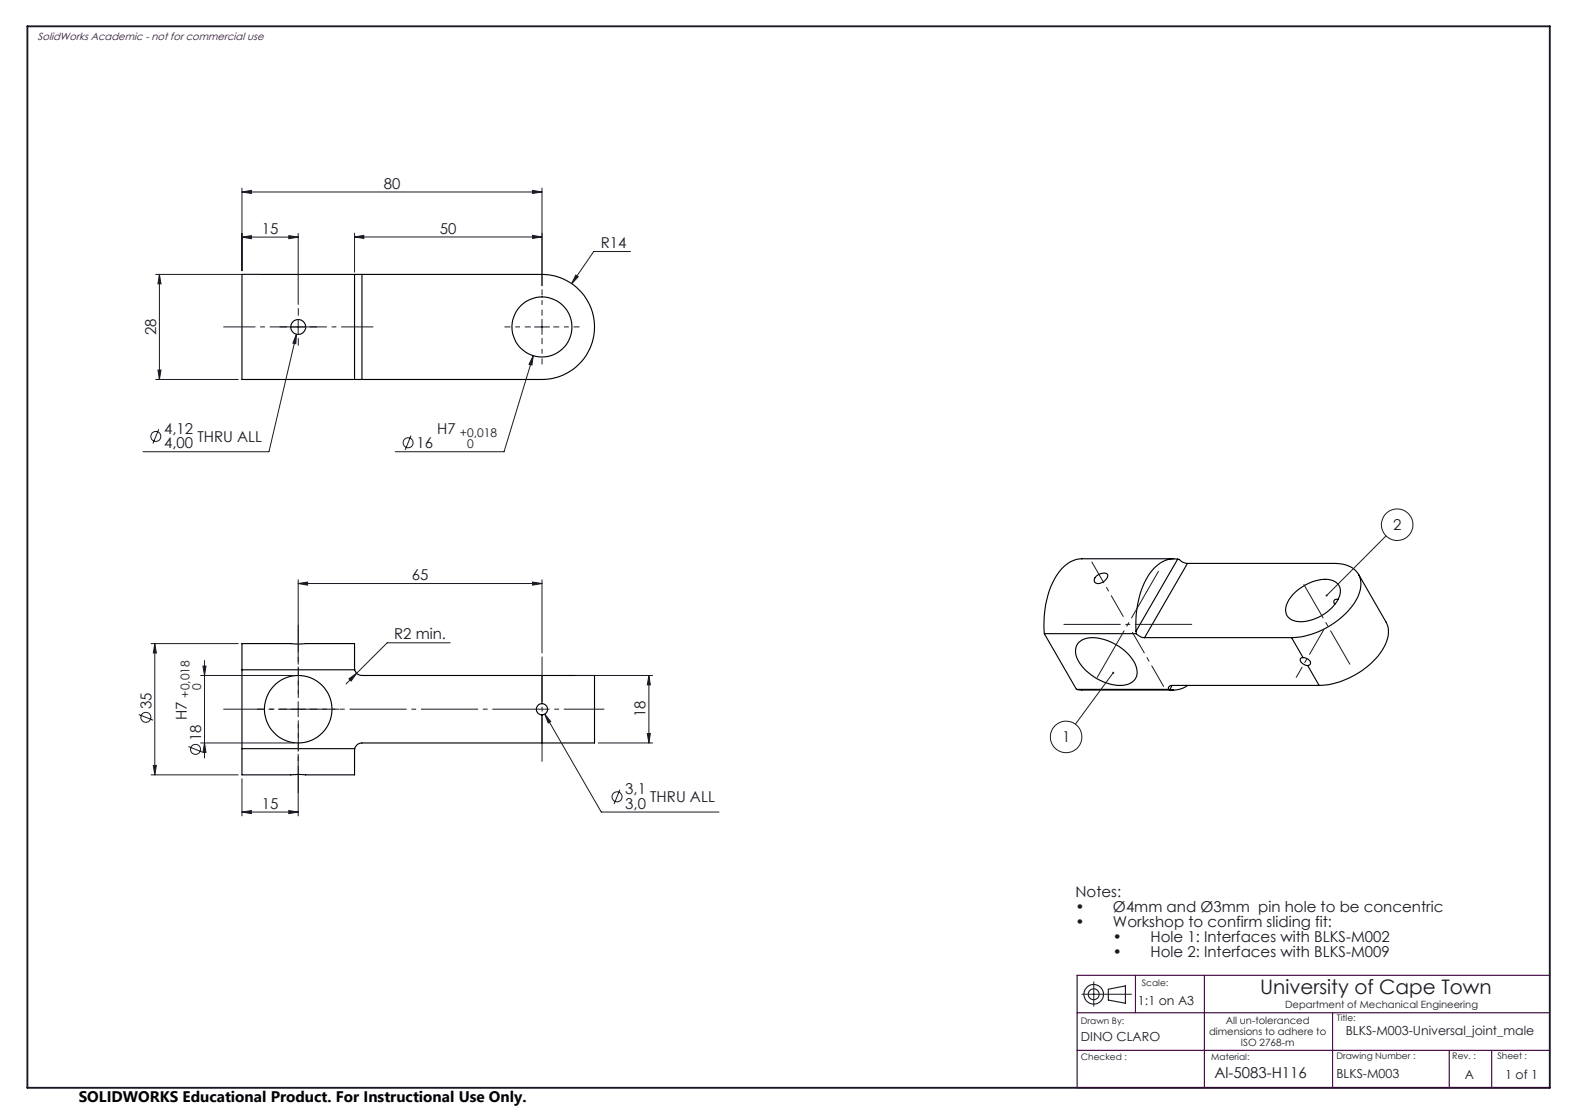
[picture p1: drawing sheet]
<svg xmlns="http://www.w3.org/2000/svg" width="420mm" height="297mm" viewBox="0 0 420 297" stroke-linecap="round" stroke-linejoin="round" font-family="sans-serif">
<g fill="none" stroke="#000" stroke-width=".3">
<path d="M94.6 73.2v28M94.6 73.2h-30.1v28h30.1M94.6 73.2h1.9M96.5 73.2h48a14 14 0 0 1 14 14 14 14 0 0 1-14 14h-48M96.5 73.2v28M94.6 101.2h1.9M292.3 153.6a2.46 2.46 0 0 1 3-.5 2.37 2.37 0 0 1-3.3 2.2 1.24 1.24 0 0 1 .3-1.7zM313 149h-24.5a8.8 8.8 0 0 0-7.4 5.5 26.2 26.2 0 0 0-2.6 14.4M314 149.1a7.7 7.7 0 0 0-7.4 3.8 25.3 25.3 0 0 0-3.7 15.4M314 149.1l.5 .1a3 3 0 0 0 2.2 1M314 149.1l-11.1 19.2M316.7 150.2h39.1a6.5 6.5 0 0 1 6.9 4 9.7 9.7 0 0 1-3.2 8.7 22.1 22.1 0 0 1-15.1 7.1"/>
<path d="M316.7 150.2l-11.5 19.8M345 158.3a11.4 11.4 0 0 1 10.1-3.6 3.1 3.1 0 0 1 1.9 4.6 11.8 11.8 0 0 1-11.3 6.4 3.1 3.1 0 0 1-2.5-4.8l.5-1.1zM356.8 159.8h-.1a.78 .78 0 0 0-.9 .3 .78 .78 0 0 0 .2 1M362.3 153.1l7.3 12.7a7.3 7.3 0 0 1-1.1 7.7 22 22 0 0 1-16.7 9.2M64.5 178.6v-7h30l.1 7M64.5 178.6h30.1M64.5 178.6v21M94.6 178.6a1.99 1.99 0 0 0 1.9 1.5h48M278.5 168.9l8.6 14.9M278.5 168.9h24.5M287.7 171.2a7.2 7.2 0 0 1 7.2-.6 12.9 12.9 0 0 1 8.1 7.2 3.6 3.6 0 0 1-3.7 4.9 13.4 13.4 0 0 1-12.3-7.7 3.7 3.7 0 0 1 .7-3.8zM302.9 168.3l.1 .6"/>
<path d="M303 168.9a3 3 0 0 0 2.2 1.1M305.2 170h39.2M344.4 170l3.1 5.3M347.5 175.3a1.96 1.96 0 0 1 2 1.5l-.3 .5-.5 .1M347.5 175.3a.69 .69 0 0 0-.8 .5 .69 .69 0 0 0 .3 .8l.8 .6 .9 .2M348.7 177.4l3.1 5.3M64.5 199.6v7h30l.1-7M64.5 199.6h30.1M144.5 198.1h-48a1.99 1.99 0 0 0-1.9 1.5M144.5 187.6a1.5 1.5 0 0 0-1.5 1.5 1.5 1.5 0 0 0 1.5 1.5M144.5 187.6a1.5 1.5 0 0 1 1.5 1.5 1.5 1.5 0 0 1-1.5 1.5M144.5 180.1h14v18h-14"/>
<path d="M144.5 180.1v7.5M144.5 190.6v7.5M287.1 183.8l1.3 .2h24.6M287.1 183.8h24.5M311.6 183.8l.3 .1M312.6 182.7a.84 .84 0 0 0-1 1.1M312.6 182.7h39.2M312.6 182.7l-.7 1.2M316.7 182.7a6.5 6.5 0 0 1-4.8 1.2"/>
<circle cx="79.5" cy="87.2" r="1.99"/>
<circle cx="144.5" cy="87.2" r="8"/>
<circle cx="79.5" cy="189.1" r="9"/>
</g>
<g fill="none" stroke="#191924" stroke-width=".27">
<path d="M64.5 51.2l2.5-.4v.8zM64.5 50.2v22M64.5 51.2h80M142 50.8l2.5 .4-2.5 .4zM144.5 50.2v26M41.5 73.2h28M42.5 73.2l.4 2.5h-.8zM42.5 73.2v28M64.5 63.2l2.5-.4v.8zM64.5 63.2h15M77 62.8l2.5 .4-2.5 .4zM79.5 62.2v19"/>
<path d="M94.5 63.2l2.5-.4v.8zM94.5 62.2v10.4M94.5 63.2h50M142 62.8l2.5 .4-2.5 .4zM153.5 73.3l.7 .5-1.8 1.8zM168.1 67.1h-9.8l-5.9 8.5M42.1 98.7h.8l-.4 2.5zM77.5 87.2h4M79.1 89.1l-.2 2.5-.8-.1zM79.1 89.1l-7.4 31.3h-33.6M79.5 85.2v4M142.2 94.8l-.3 2.5-.8-.2z"/>
<path d="M142.2 94.8l-7.8 25.6h-29M142.5 87.2h4M144.5 85.2v4M41.5 101.2h22M42.3 114.4l-1.5 3.8M109.6 116.1l-1.5 3.8M79.5 155.6l2.5-.4v.8zM79.5 154.6v22.5M79.5 155.6h65M142 155.2l2.5 .4-2.5 .4zM144.5 154.6v19.5M369.6 142.9l-15.8 15.9"/>
<path d="M40.3 171.6h23.2M41.3 171.6l.4 2.5h-.8zM41.3 171.6v35M54.1 177.6h.8l-.4 2.5zM54.5 176.1v26M95.1 179.5l-2.8 2.8M120.1 171.4h-16.8l-8.2 8.1M296.9 179.3l-10.1 13.8M37 190.5l3.8 1.5M50.2 199l3.8 1.6M53.5 180.1h25M53.5 198.1h25"/>
<path d="M54.5 198.1l.4 2.5h-.8zM77.5 189.1h4M79.5 187.1v4M93.1 181l2-1.5-1.5 2.1zM145.3 190.4l1.6 2-.7 .4zM145.3 190.4l15 26.1h31.4M153.5 180.1h20.5M159.5 198.1h14.5M172.6 195.6h.8l-.4 2.5zM173 180.1l.4 2.5h-.8zM173 180.1v18M40.3 206.6h23.2"/>
<path d="M40.9 204.1h.8l-.4 2.5zM64.5 216.5l2.5-.4v.8zM64.5 207.6v9.9M64.5 216.5h15M77 216.1l2.5 .4-2.5 .4zM79.5 201.1v16.4M165.3 210.5l-1.5 3.8M288.5 265.1h13.2M291.7 261.8v6.5"/>
<circle cx="41.6" cy="116.4" r="1.33"/>
<circle cx="108.8" cy="118" r="1.34"/>
<circle cx="372.6" cy="139.9" r="4.2"/>
<circle cx="38.9" cy="191.2" r="1.34"/>
<circle cx="52.1" cy="199.8" r="1.33"/>
<circle cx="284.3" cy="196.5" r="4.2"/>
<circle cx="164.5" cy="212.4" r="1.34"/>
</g>
<g fill="none" stroke="#191924" stroke-width=".3">
<path d="M295.6 263.7l4.5-.8v4.6l-4.5-.9z"/>
<circle cx="291.6" cy="265.1" r="2.61"/>
<circle cx="291.7" cy="265.1" r="1.45"/>
</g>
<path d="M99.5 87.2h-40" fill="none" stroke="#191924" stroke-width=".27" stroke-dasharray="15.2 1.3 1.3 1.3" stroke-dashoffset="6.7" stroke-linecap="butt"/>
<path d="M141.5 87.2h-7M144.5 84.2v-7M144.5 90.2v7M147.5 87.2h7" fill="none" stroke="#191924" stroke-width=".27" stroke-dasharray="15.2 1.3 1.3 1.3" stroke-dashoffset="13.6" stroke-linecap="butt"/>
<path d="M76.5 87.2h-2M79.5 84.2v-2M79.5 90.2v2M82.5 87.2h2" fill="none" stroke="#191924" stroke-width=".27" stroke-dasharray="15.2 1.3 1.3 1.3" stroke-linecap="butt"/>
<path d="M161.2 189.1h-101.7" fill="none" stroke="#191924" stroke-width=".27" stroke-dasharray="15.2 1.3 1.3 1.3" stroke-dashoffset="4.4" stroke-linecap="butt"/>
<path d="M144.5 203.1v-28" fill="none" stroke="#191924" stroke-width=".27" stroke-dasharray="15.2 1.3 1.3 1.3" stroke-dashoffset="3.1" stroke-linecap="butt"/>
<path d="M79.5 166.6v18.5" fill="none" stroke="#191924" stroke-width=".27" stroke-dasharray="15.2 1.3 1.3 1.3" stroke-dashoffset="7.9" stroke-linecap="butt"/>
<path d="M79.5 193.1v18.4" fill="none" stroke="#191924" stroke-width=".27" stroke-dasharray="15.2 1.3 1.3 1.3" stroke-dashoffset="8" stroke-linecap="butt"/>
<path d="M76.5 189.1h-8M79.5 186.1v-8M79.5 192.1v8M82.5 189.1h8" fill="none" stroke="#191924" stroke-width=".27" stroke-dasharray="15.2 1.3 1.3 1.3" stroke-dashoffset="13.1" stroke-linecap="butt"/>
<path d="M318 166.5h-34.5" fill="none" stroke="#191924" stroke-width=".27" stroke-dasharray="15.2 1.3 1.3 1.3" stroke-dashoffset="-.1" stroke-linecap="butt"/>
<path d="M360 177.2l-12.3-21.4" fill="none" stroke="#191924" stroke-width=".27" stroke-dasharray="15.2 1.3 1.3 1.3" stroke-dashoffset="4.8" stroke-linecap="butt"/>
<path d="M309 152.2l-16.5 28.5" fill="none" stroke="#191924" stroke-width=".27" stroke-dasharray="15.2 1.3 1.3 1.3" stroke-dashoffset=".7" stroke-linecap="butt"/>
<path d="M291.1 149.8l8.5 14.6M301.9 168.5l8.4 14.6" fill="none" stroke="#191924" stroke-width=".27" stroke-dasharray="15.2 1.3 1.3 1.3" stroke-dashoffset="8.7" stroke-linecap="butt"/>
<path d="M353.1 167.8l-7.5 12.9" fill="none" stroke="#191924" stroke-width=".27" stroke-dasharray="15.2 1.3 1.3 1.3" stroke-dashoffset="7.4" stroke-linecap="butt"/>
<path d="M7.3 7h406v283h-406z" fill="none" stroke="#191924" stroke-width=".5"/>
<path d="M287.2 270h126.1M302.8 260v10M321.2 260v30M355.4 270v20M413.3 260h-126.1v30h126.1M287.2 280h126.1M386.5 280v10M397.8 280v10" fill="none" stroke="#400040" stroke-width=".3"/>
<g fill="#191924">
<path d="M77 216.1l2.5 .4-2.5 .4zM64.5 216.5l2.5-.4v.8z"/>
<path d="M79.1 89.1l-1 2.4 .8 .1zM142.2 94.8l-1.1 2.3 .8 .2zM153.5 73.3l-1.1 2.3 1.8-1.8zM145.3 190.4l.9 2.4 .7-.4zM93.1 181l.5 .6 1.5-2.1zM296.7 179.2a.27 .27 0 0 0 0 .4 .27 .27 0 0 0 .4-.1 .27 .27 0 0 0-.1-.4l-.1 .2 .1-.2zM353.6 158.6v.4l.2-.2-.2 .2a.26 .26 0 0 0 .3 0 .26 .26 0 0 0 .1-.4 .26 .26 0 0 0-.4 0z"/>
<path d="M94.5 63.2l2.5-.4v.8zM142 62.8l2.5 .4-2.5 .4z"/>
<path d="M142 50.8l2.5 .4-2.5 .4zM64.5 51.2l2.5-.4v.8zM77 62.8l2.5 .4-2.5 .4zM64.5 63.2l2.5-.4v.8z"/>
<path d="M40.9 204.1h.8l-.4 2.5zM41.3 171.6l.4 2.5h-.8z"/>
<path d="M173 180.1l.4 2.5h-.8zM172.6 195.6h.8l-.4 2.5z"/>
<path d="M54.1 177.6h.8l-.4 2.5zM54.5 198.1l.4 2.5h-.8z"/>
<path d="M42.5 73.2l.4 2.5h-.8zM42.1 98.7h.8l-.4 2.5z"/>
<path d="M79.5 155.6l2.5-.4v.8zM142 155.2l2.5 .4-2.5 .4z"/>
</g>
<text font-size="5.3" fill="#191924" x="336" y="265.1">University of Cape Town</text>
<text font-size="4.1" x="21" y="293.7">SOLIDWORKS Educational Product. For Instructional Use Only.</text>
<g font-size="4" fill="#191924">
<text x="102.3" y="50.3">80</text>
<text x="69.8" y="62.3">15</text>
<text x="117.3" y="62.3">50</text>
<text x="160.2" y="66.2">R14</text>
<text x="41.7" y="89.4" transform="rotate(-90 41.7 89.4)">28</text>
<text x="43.8" y="115.7">4,12</text>
<text x="43.8" y="119.5">4,00</text>
<text x="52.6" y="117.8">THRU ALL</text>
<text x="111" y="119.5">16</text>
<text x="116.6" y="115.7">H7</text>
<text x="371.5" y="141.3">2</text>
<text x="109.8" y="154.7">65</text>
<text x="105.1" y="170.5">R2 min.</text>
<text x="40.4" y="189" transform="rotate(-90 40.4 189)">35</text>
<text x="172.2" y="191.3" transform="rotate(-90 172.2 191.3)">18</text>
<text x="49.8" y="192" transform="rotate(-90 49.8 192)">H7</text>
<text x="53.6" y="197.6" transform="rotate(-90 53.6 197.6)">18</text>
<text x="283.2" y="197.9">1</text>
<text x="69.8" y="215.6">15</text>
<text x="166.8" y="211.7">3,1</text>
<text x="166.8" y="215.6">3,0</text>
<text x="173.4" y="213.9">THRU ALL</text>
<text x="286.8" y="239.2">Notes:</text>
<text x="286.8" y="243.2">•</text>
<text x="296.8" y="243.2">Ø4mm and Ø3mm pin hole to be concentric</text>
<text x="286.8" y="247.2">•</text>
<text x="296.8" y="247.2">Workshop to confirm sliding fit:</text>
<text x="296.8" y="251.2">•</text>
<text x="306.8" y="251.2">Hole 1: Interfaces with BLKS-M002</text>
<text x="296.8" y="255.2">•</text>
<text x="306.8" y="255.2">Hole 2: Interfaces with BLKS-M009</text>
<text x="323.8" y="287.5">Al-5083-H116</text>
</g>
<g font-size="3.3" fill="#191924">
<text x="303.5" y="267.8">1:1 on A3</text>
<text x="358.9" y="275.9">BLKS-M003-Universal_joint_male</text>
<text x="288.2" y="277.6">DINO CLARO</text>
<text x="356.4" y="287.5">BLKS-M003</text>
<text x="390.6" y="287.6">A</text>
<text x="401.4" y="287.6">1 of 1</text>
</g>
<g font-size="3.2" fill="#191924">
<text x="122.6" y="116.4">+0,018</text>
<text x="124.6" y="119.5">0</text>
<text x="50.6" y="186" transform="rotate(-90 50.6 186)">+0,018</text>
<text x="53.7" y="184" transform="rotate(-90 53.7 184)">0</text>
</g>
<text font-size="2.8" fill="#400040" x="10" y="10.5">SolidWorks Academic - not for commercial use</text>
<g font-size="2.7" fill="#191924">
<text x="342.7" y="268.7">Department of Mechanical Engineering</text>
<text x="322.4" y="275.9">dimensions to adhere to</text>
<text x="326.9" y="272.9">All un-toleranced</text>
<text x="330.9" y="278.9">ISO 2768-m</text>
</g>
<g font-size="2.4" fill="#191924">
<text x="304.5" y="262.8">Scale:</text>
<text x="288.2" y="272.9">Drawn By:</text>
<text x="356.5" y="272.3">Title:</text>
<text x="288.2" y="282.6">Checked :</text>
<text x="323" y="282.6">Material:</text>
<text x="356.4" y="282.3">Drawing Number :</text>
<text x="387.3" y="282.4">Rev. :</text>
<text x="399.3" y="282.3">Sheet :</text>
</g>
</svg>
